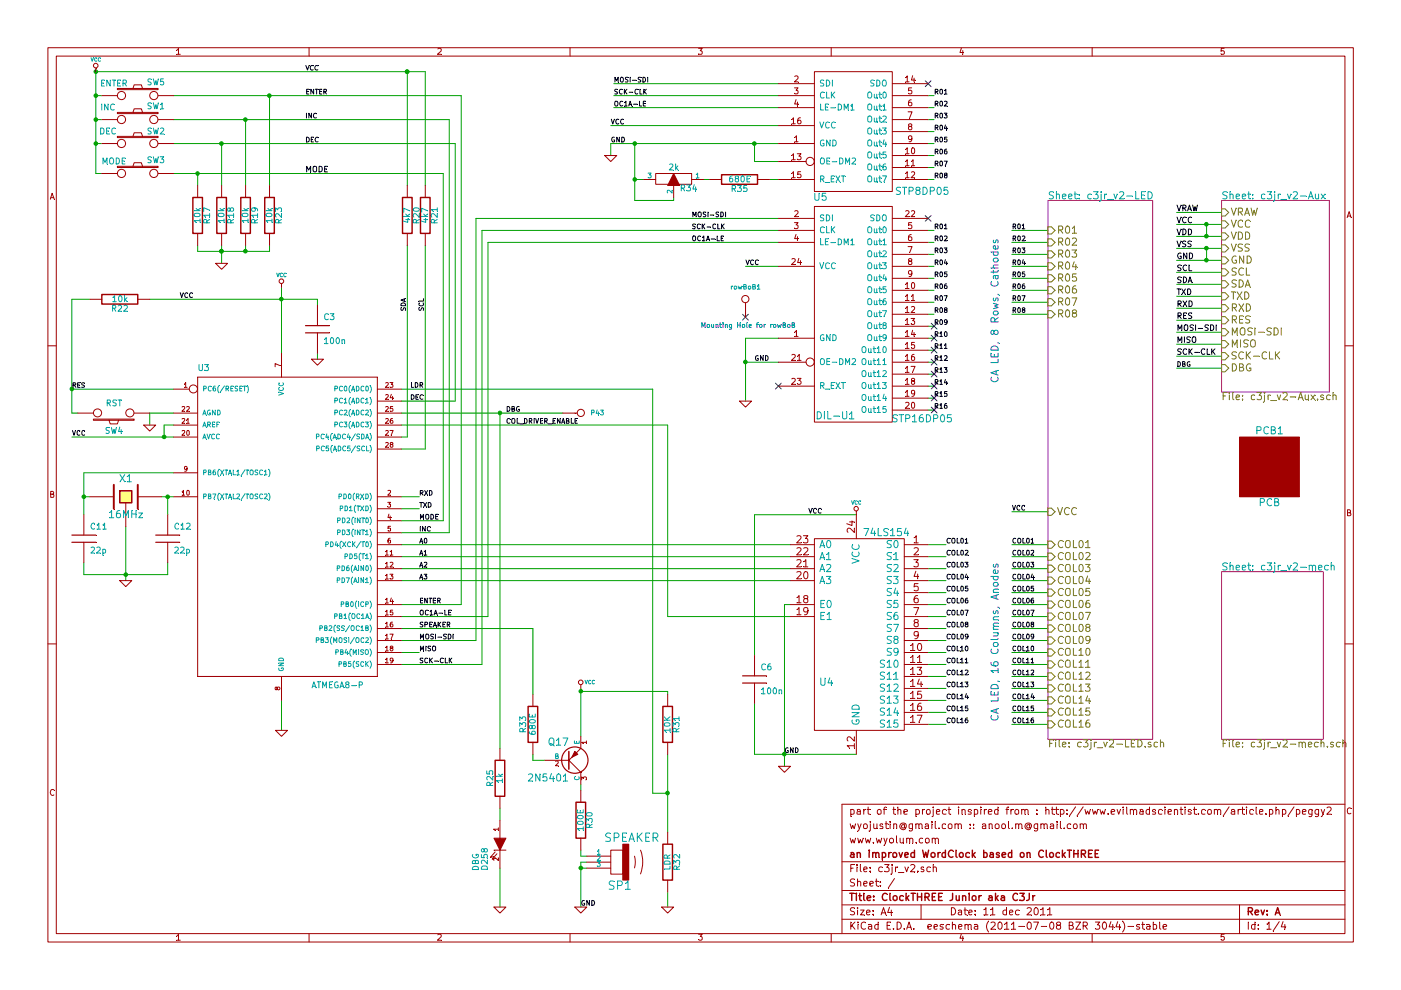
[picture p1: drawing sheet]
EESchema Schematic File Version 2  date Mon 12 Dec 2011 11:03:34 PM IST
LIBS:C3Jr_v2
LIBS:power
LIBS:c3jr_v2-cache
LIBS:c3jr_v2-cache
EELAYER 25  0
EELAYER END
$Descr A4 11700 8267
encoding utf-8
Sheet 1 4
Title "ClockTHREE Junior aka C3Jr"
Date "11 dec 2011"
Rev "A"
Comp "an improved WordClock based on ClockTHREE"
Comment1 "www.wyolum.com"
Comment2 "wyojustin@gmail.com :: anool.m@gmail.com"
Comment3 "part of the project inspired from : http://www.evilmadscientist.com/article.php/peggy2"
Comment4 ""
$EndDescr
Text Label 9825 3075 0    40   ~ 0
DBG
Wire Wire Line
	10200 3075 9825 3075
Connection ~ 1050 4800
Wire Wire Line
	1400 4700 1400 4800
Connection ~ 700  4150
Wire Wire Line
	700  4300 700  3950
Connection ~ 5300 1200
Wire Wire Line
	5300 1500 5375 1500
Wire Wire Line
	6500 1500 6425 1500
Wire Wire Line
	7800 1400 7750 1400
Wire Wire Line
	7800 1200 7750 1200
Wire Wire Line
	7800 1000 7750 1000
Wire Wire Line
	7800 800  7750 800 
Connection ~ 6300 1200
Wire Wire Line
	6300 1200 6300 1350
Wire Wire Line
	6300 1350 6500 1350
Wire Wire Line
	6500 1050 5100 1050
Wire Wire Line
	6500 800  5125 800 
Wire Wire Line
	5575 3550 5575 5150
Wire Wire Line
	5575 3550 3350 3550
Wire Wire Line
	3350 5450 3500 5450
Connection ~ 2250 800 
Wire Wire Line
	3850 800  3850 5050
Wire Wire Line
	3850 800  1450 800 
Connection ~ 2050 2100
Wire Wire Line
	2250 2100 1650 2100
Wire Wire Line
	2250 2100 2250 2050
Connection ~ 4850 7250
Wire Wire Line
	4850 7575 4850 7200
Wire Wire Line
	4850 7200 4900 7200
Connection ~ 10075 1875
Connection ~ 10075 1975
Wire Wire Line
	10075 1875 10075 1975
Wire Wire Line
	9825 2875 10200 2875
Wire Wire Line
	9825 2675 10200 2675
Wire Wire Line
	9825 2475 10200 2475
Wire Wire Line
	9825 2275 10200 2275
Wire Wire Line
	10200 2075 9825 2075
Wire Wire Line
	10200 1875 9825 1875
Wire Wire Line
	3850 5050 3350 5050
Wire Wire Line
	3350 4550 6600 4550
Wire Wire Line
	3350 4750 6600 4750
Wire Wire Line
	3800 3350 3800 1200
Wire Wire Line
	3800 3350 3350 3350
Wire Wire Line
	3700 4350 3700 1450
Wire Wire Line
	3700 4350 3350 4350
Wire Wire Line
	1250 2500 2650 2500
Connection ~ 4850 5775
Wire Wire Line
	4850 5775 5575 5775
Wire Wire Line
	5575 5775 5575 5800
Wire Wire Line
	5575 6300 5575 6950
Wire Wire Line
	4850 5750 4850 6150
Wire Wire Line
	4450 6300 4450 6350
Wire Wire Line
	4450 6350 4550 6350
Wire Wire Line
	4850 7100 4850 7150
Wire Wire Line
	4850 7150 4900 7150
Wire Wire Line
	6600 4850 3350 4850
Wire Wire Line
	3350 4150 3500 4150
Connection ~ 1370 3650
Wire Wire Line
	1370 3650 1370 3550
Wire Wire Line
	1370 3550 1450 3550
Wire Wire Line
	6550 6400 6550 5050
Wire Wire Line
	600  3650 1450 3650
Wire Wire Line
	3350 5150 4075 5150
Wire Wire Line
	4075 5150 4075 2025
Wire Wire Line
	3350 5350 3975 5350
Wire Wire Line
	3975 5350 3975 1825
Wire Wire Line
	8750 2525 8450 2525
Wire Wire Line
	8450 2325 8750 2325
Wire Wire Line
	8750 2125 8450 2125
Wire Wire Line
	8750 1925 8450 1925
Wire Wire Line
	8450 5950 8750 5950
Wire Wire Line
	8450 5750 8750 5750
Wire Wire Line
	8450 5550 8750 5550
Wire Wire Line
	8450 5350 8750 5350
Wire Wire Line
	8450 5150 8750 5150
Wire Wire Line
	8450 4950 8750 4950
Wire Wire Line
	8450 4750 8750 4750
Wire Wire Line
	8450 4550 8750 4550
Wire Wire Line
	2650 2950 2650 3000
Wire Wire Line
	7800 3425 7750 3425
Wire Wire Line
	7800 3225 7750 3225
Wire Wire Line
	7800 3025 7750 3025
Wire Wire Line
	7800 2825 7750 2825
Wire Wire Line
	7800 2625 7750 2625
Wire Wire Line
	7800 2425 7750 2425
Wire Wire Line
	7800 2225 7750 2225
Wire Wire Line
	7800 2025 7750 2025
Wire Wire Line
	7900 6050 7750 6050
Wire Wire Line
	7900 5850 7750 5850
Wire Wire Line
	7900 5650 7750 5650
Wire Wire Line
	7900 5450 7750 5450
Wire Wire Line
	7900 5250 7750 5250
Wire Wire Line
	7900 5050 7750 5050
Wire Wire Line
	7900 4850 7750 4850
Wire Wire Line
	7900 4650 7750 4650
Wire Wire Line
	3550 2050 3550 3750
Wire Wire Line
	4175 6750 4175 6850
Wire Wire Line
	3975 1825 6500 1825
Wire Wire Line
	6500 2225 6225 2225
Connection ~ 6225 3025
Wire Wire Line
	6500 3025 6225 3025
Wire Wire Line
	800  1450 800  600 
Wire Wire Line
	1650 1550 1650 1450
Connection ~ 800  600 
Connection ~ 800  1000
Wire Wire Line
	1450 3250 600  3250
Wire Wire Line
	750  2500 600  2500
Wire Wire Line
	800  1000 850  1000
Wire Wire Line
	1450 1000 3750 1000
Wire Wire Line
	3550 1550 3550 600 
Wire Wire Line
	3550 3750 3350 3750
Wire Wire Line
	2350 2950 2350 2400
Wire Wire Line
	700  4150 750  4150
Wire Wire Line
	2350 5850 2350 6100
Connection ~ 2050 1000
Wire Wire Line
	1850 2050 1850 2200
Wire Wire Line
	2050 2050 2050 2100
Wire Wire Line
	1850 1550 1850 1200
Wire Wire Line
	2050 1550 2050 1000
Connection ~ 1850 2100
Connection ~ 1850 1200
Wire Wire Line
	1450 3450 1250 3450
Wire Wire Line
	1250 3450 1250 3550
Wire Wire Line
	1450 4150 1350 4150
Wire Wire Line
	700  3950 1450 3950
Connection ~ 2350 2500
Wire Wire Line
	4175 7250 4175 7575
Wire Wire Line
	3350 3650 3400 3650
Wire Wire Line
	3400 3650 3400 2050
Wire Wire Line
	3400 1550 3400 600 
Connection ~ 3400 600 
Wire Wire Line
	3800 1200 1450 1200
Wire Wire Line
	850  1200 800  1200
Wire Wire Line
	600  2500 600  3450
Wire Wire Line
	600  3450 650  3450
Connection ~ 600  3250
Wire Wire Line
	3750 1000 3750 4450
Wire Wire Line
	1650 2100 1650 2050
Connection ~ 1850 2100
Wire Wire Line
	800  1450 850  1450
Connection ~ 800  1200
Wire Wire Line
	3700 1450 1450 1450
Connection ~ 1650 1450
Wire Wire Line
	6500 2825 6225 2825
Wire Wire Line
	6500 1925 4025 1925
Wire Wire Line
	4075 2025 6500 2025
Wire Wire Line
	6550 5050 6600 5050
Connection ~ 3400 600 
Wire Wire Line
	3550 600  800  600 
Wire Wire Line
	7900 4550 7750 4550
Wire Wire Line
	7900 4750 7750 4750
Wire Wire Line
	7900 4950 7750 4950
Wire Wire Line
	7900 5150 7750 5150
Wire Wire Line
	7900 5350 7750 5350
Wire Wire Line
	7900 5550 7750 5550
Wire Wire Line
	7900 5750 7750 5750
Wire Wire Line
	7900 5950 7750 5950
Wire Wire Line
	7800 1925 7750 1925
Wire Wire Line
	7800 2125 7750 2125
Wire Wire Line
	7800 2325 7750 2325
Wire Wire Line
	7800 2525 7750 2525
Wire Wire Line
	7800 2725 7750 2725
Wire Wire Line
	7800 2925 7750 2925
Wire Wire Line
	7800 3125 7750 3125
Wire Wire Line
	7800 3325 7750 3325
Wire Wire Line
	2650 2500 2650 2550
Wire Wire Line
	8450 4275 8750 4275
Wire Wire Line
	8450 4650 8750 4650
Wire Wire Line
	8450 4850 8750 4850
Wire Wire Line
	8450 5050 8750 5050
Wire Wire Line
	8450 5250 8750 5250
Wire Wire Line
	8450 5450 8750 5450
Wire Wire Line
	8450 5650 8750 5650
Wire Wire Line
	8450 5850 8750 5850
Wire Wire Line
	8450 6050 8750 6050
Wire Wire Line
	8750 2025 8450 2025
Wire Wire Line
	8750 2225 8450 2225
Wire Wire Line
	8750 2425 8450 2425
Wire Wire Line
	8750 2625 8450 2625
Wire Wire Line
	4025 1925 4025 5550
Wire Wire Line
	4025 5550 3350 5550
Wire Wire Line
	7150 4300 6300 4300
Wire Wire Line
	6300 4300 6300 5475
Wire Wire Line
	6300 5875 6300 6300
Wire Wire Line
	6300 6300 7150 6300
Connection ~ 6550 6300
Wire Wire Line
	1050 4850 1050 4400
Wire Wire Line
	3350 4250 3500 4250
Wire Wire Line
	4900 7250 4850 7250
Wire Wire Line
	4850 6600 4850 6550
Wire Wire Line
	3350 5250 4450 5250
Wire Wire Line
	4450 5250 4450 5800
Wire Wire Line
	5575 7450 5575 7575
Wire Wire Line
	3350 3250 5450 3250
Wire Wire Line
	5450 3250 5450 6625
Wire Wire Line
	5450 6625 5575 6625
Connection ~ 5575 6625
Wire Wire Line
	3750 4450 3350 4450
Wire Wire Line
	6600 4650 3350 4650
Wire Wire Line
	5575 5150 6600 5150
Wire Wire Line
	6225 2825 6225 3350
Wire Wire Line
	4700 3450 3350 3450
Wire Wire Line
	9825 1775 10200 1775
Wire Wire Line
	10200 1975 9825 1975
Wire Wire Line
	10200 2175 9825 2175
Wire Wire Line
	9825 2375 10200 2375
Wire Wire Line
	9825 2575 10200 2575
Wire Wire Line
	9825 2775 10200 2775
Wire Wire Line
	9825 2975 10200 2975
Wire Wire Line
	10075 2175 10075 2075
Connection ~ 10075 2175
Connection ~ 10075 2075
Wire Wire Line
	800  800  850  800 
Connection ~ 800  800 
Wire Wire Line
	2250 1550 2250 800 
Connection ~ 4175 3450
Wire Wire Line
	6500 700  5125 700 
Wire Wire Line
	6500 900  5125 900 
Wire Wire Line
	6500 1200 5100 1200
Wire Wire Line
	5100 1200 5100 1300
Wire Wire Line
	7750 900  7800 900 
Wire Wire Line
	7750 1100 7800 1100
Wire Wire Line
	7750 1300 7800 1300
Wire Wire Line
	7750 1500 7800 1500
Wire Wire Line
	5925 1500 5875 1500
Wire Wire Line
	5625 1650 5625 1675
Wire Wire Line
	5625 1675 5300 1675
Wire Wire Line
	5300 1675 5300 1200
Connection ~ 5300 1500
Wire Wire Line
	4175 6250 4175 3450
Wire Wire Line
	1400 4300 1400 4150
Connection ~ 1400 4150
Wire Wire Line
	1400 4800 700  4800
Wire Wire Line
	700  4800 700  4700
Text Label 4225 3450 0    40   ~ 0
DBG
$Comp
L PCB PCB1
U 1 1
P 10600 3900
F 0 "PCB1" H 10600 4200 60  0000 C CNN
F 1 "PCB" H 10600 3600 60  0000 C CNN
	1    10600 3900
	1    0    0    -1  
$EndComp
$Comp
L C C12
U 1 1
P 1400 4500
F 0 "C12" H 1450 4600 50  0000 L CNN
F 1 "22p" H 1450 4400 50  0000 L CNN
F 2 "cnp_3mm_disc" H 1400 4500 60  0001 C CNN
	1    1400 4500
	1    0    0    -1  
$EndComp
$Comp
L C C11
U 1 1
P 700 4500
F 0 "C11" H 750 4600 50  0000 L CNN
F 1 "22p" H 750 4400 50  0000 L CNN
F 2 "cnp_3mm_disc" H 700 4500 60  0001 C CNN
	1    700  4500
	1    0    0    -1  
$EndComp
Text Label 3500 5550 0    40   ~ 0
SCK-CLK
$Comp
L R R32
U 1 1
P 5575 7200
F 0 "R32" V 5655 7200 50  0000 C CNN
F 1 "LDR" V 5575 7200 50  0000 C CNN
F 2 "pin_strip_2" H 5575 7200 60  0001 C CNN
	1    5575 7200
	1    0    0    -1  
$EndComp
$Comp
L R R35
U 1 1
P 6175 1500
F 0 "R35" V 6255 1500 50  0000 C CNN
F 1 "680E" V 6175 1500 50  0000 C CNN
F 2 "RC03" H 6175 1500 60  0001 C CNN
	1    6175 1500
	0    1    1    0   
$EndComp
$Comp
L RVAR R34
U 1 1
P 5625 1500
F 0 "R34" V 5700 1625 50  0000 C CNN
F 1 "2k" V 5525 1500 50  0000 C CNN
F 2 "Pot-Var2" H 5625 1500 60  0001 C CNN
	1    5625 1500
	0    1    1    0   
$EndComp
$Comp
L GND #PWR01
U 1 1
P 5100 1300
F 0 "#PWR01" H 5100 1300 30  0001 C CNN
F 1 "GND" H 5100 1230 30  0001 C CNN
	1    5100 1300
	1    0    0    -1  
$EndComp
Text Label 7800 800  0    40   ~ 0
R01
Text Label 7800 900  0    40   ~ 0
R02
Text Label 7800 1000 0    40   ~ 0
R03
Text Label 7800 1100 0    40   ~ 0
R04
Text Label 7800 1200 0    40   ~ 0
R05
Text Label 7800 1300 0    40   ~ 0
R06
Text Label 7800 1400 0    40   ~ 0
R07
Text Label 7800 1500 0    40   ~ 0
R08
Text Label 5100 1200 0    40   ~ 0
GND
Text Label 5100 1050 0    40   ~ 0
VCC
Text Label 5125 700  0    40   ~ 0
MOSI-SDI
Text Label 5125 800  0    40   ~ 0
SCK-CLK
Text Label 5125 900  0    40   ~ 0
OC1A-LE
NoConn ~ 7750 700 
$Comp
L STP8DP05 U5
U 1 1
P 7150 1500
F 0 "U5" H 6850 1350 60  0000 C CNN
F 1 "STP8DP05" H 7700 1400 60  0000 C CNN
F 2 "dil_16-300_socket" H 7150 1500 60  0001 C CNN
	1    7150 1500
	1    0    0    -1  
$EndComp
NoConn ~ 7800 2725
NoConn ~ 7800 2825
NoConn ~ 7800 2925
NoConn ~ 7800 3025
NoConn ~ 7800 3125
NoConn ~ 7800 3225
NoConn ~ 7800 3325
NoConn ~ 7800 3425
Text Label 4225 3550 0    40   ~ 0
COL_DRIVER_ENABLE
$Sheet
S 8750 1675 875  4500
U 4C134896
F0 "c3jr_v2-LED" 60
F1 "c3jr_v2-LED.sch" 60
F2 "VCC" I L 8750 4275 60 
F3 "R08" I L 8750 2625 60 
F4 "R07" I L 8750 2525 60 
F5 "R06" I L 8750 2425 60 
F6 "R05" I L 8750 2325 60 
F7 "R04" I L 8750 2225 60 
F8 "R03" I L 8750 2125 60 
F9 "R02" I L 8750 2025 60 
F10 "R01" I L 8750 1925 60 
F11 "COL16" I L 8750 6050 60 
F12 "COL15" I L 8750 5950 60 
F13 "COL14" I L 8750 5850 60 
F14 "COL13" I L 8750 5750 60 
F15 "COL12" I L 8750 5650 60 
F16 "COL11" I L 8750 5550 60 
F17 "COL10" I L 8750 5450 60 
F18 "COL09" I L 8750 5350 60 
F19 "COL08" I L 8750 5250 60 
F20 "COL07" I L 8750 5150 60 
F21 "COL06" I L 8750 5050 60 
F22 "COL05" I L 8750 4950 60 
F23 "COL04" I L 8750 4850 60 
F24 "COL03" I L 8750 4750 60 
F25 "COL02" I L 8750 4650 60 
F26 "COL01" I L 8750 4550 60 
$EndSheet
NoConn ~ 7750 1825
$Sheet
S 10200 4775 850  1400
U 4D28241A
F0 "c3jr_v2-mech" 60
F1 "c3jr_v2-mech.sch" 60
$EndSheet
Text Notes 5850 2750 0    40   ~ 0
Mounting Hole for rowBoB
NoConn ~ 6225 2650
$Comp
L CONN_1 rowBoB1
U 1 1
P 6225 2500
F 0 "rowBoB1" V 6305 2500 40  0000 L CNN
F 1 "CONN_1" H 6225 2555 30  0001 C CNN
F 2 "vite_3mm" H 6225 2500 60  0001 C CNN
	1    6225 2500
	0    -1   -1   0   
$EndComp
Text Label 2550 800  0    40   ~ 0
ENTER
Text Label 3500 5050 0    40   ~ 0
ENTER
$Comp
L R R23
U 1 1
P 2250 1800
F 0 "R23" V 2330 1800 50  0000 C CNN
F 1 "10k" V 2250 1800 50  0000 C CNN
F 2 "RC03" H 2250 1800 60  0001 C CNN
	1    2250 1800
	1    0    0    -1  
$EndComp
$Comp
L SW_PUSH SW5
U 1 1
P 1150 800
F 0 "SW5" H 1300 910 50  0000 C CNN
F 1 "ENTER" H 950 900 50  0000 C CNN
F 2 "SW_PB_V" H 1150 800 60  0001 C CNN
F 3 "http://industrial.panasonic.com/www-data/pdf/ATK0000/ATK0000CE32.pdf" H 1150 800 60  0001 C CNN
F 4 "P10884S-ND" H 1150 800 60  0001 C CNN "DigiKey"
	1    1150 800 
	1    0    0    -1  
$EndComp
Text Label 3500 5250 0    40   ~ 0
SPEAKER
Text Label 3425 3250 0    40   ~ 0
LDR
NoConn ~ 6500 3225
Text Label 3500 4550 0    40   ~ 0
A0
Text Label 3500 4650 0    40   ~ 0
A1
$Comp
L CONN_1 P43
U 1 1
P 4850 3450
F 0 "P43" H 4930 3450 40  0000 L CNN
F 1 "CONN_1" H 4850 3505 30  0001 C CNN
F 2 "Pad01" H 4850 3450 60  0001 C CNN
	1    4850 3450
	1    0    0    -1  
$EndComp
$Comp
L GND #PWR02
U 1 1
P 5575 7575
F 0 "#PWR02" H 5575 7575 30  0001 C CNN
F 1 "GND" H 5575 7505 30  0001 C CNN
	1    5575 7575
	1    0    0    -1  
$EndComp
$Comp
L VCC #PWR03
U 1 1
P 4850 5750
F 0 "#PWR03" H 4850 5850 30  0001 C CNN
F 1 "VCC" H 4925 5800 30  0000 C CNN
	1    4850 5750
	1    0    0    -1  
$EndComp
$Comp
L R R33
U 1 1
P 4450 6050
F 0 "R33" V 4530 6050 50  0000 C CNN
F 1 "680E" V 4450 6050 50  0000 C CNN
F 2 "RC03" H 4450 6050 60  0001 C CNN
	1    4450 6050
	-1   0    0    1   
$EndComp
$Comp
L PNP Q17
U 1 1
P 4750 6350
F 0 "Q17" H 4750 6200 60  0000 R CNN
F 1 "2N5401" H 4750 6500 60  0000 R CNN
F 2 "to92_2N5401" H 4750 6350 60  0001 C CNN
F 3 "http://www.onsemi.com/pub_link/Collateral/2N5401-D.PDF" H 4750 6350 60  0001 C CNN
F 4 "2N5401RLRAGOSCT-ND" H 4750 6350 60  0001 C CNN "DigiKey"
	1    4750 6350
	1    0    0    1   
$EndComp
Text Label 5775 2025 0    40   ~ 0
OC1A-LE
Text Label 5775 1925 0    40   ~ 0
SCK-CLK
Text Label 5775 1825 0    40   ~ 0
MOSI-SDI
$Comp
L STP16DP05 DIL-U1
U 1 1
P 7150 2625
F 0 "DIL-U1" H 6975 1775 60  0000 C CNN
F 1 "STP16DP05" H 7700 1750 60  0000 C CNN
F 2 "SCK-24_600_ELL" H 7150 2625 60  0001 C CNN
F 3 "http://search.digikey.com/scripts/DkSearch/dksus.dll?Detail&name=497-5975-1-ND" H 7150 2625 60  0001 C CNN
F 4 "497-5975-1-ND" H 7150 2625 60  0001 C CNN "DigiKey"
	1    7150 2625
	1    0    0    -1  
$EndComp
$Comp
L R R31
U 1 1
P 5575 6050
F 0 "R31" V 5500 6050 50  0000 C CNN
F 1 "10K" V 5575 6050 50  0000 C CNN
F 2 "RC03" H 5575 6050 60  0001 C CNN
	1    5575 6050
	-1   0    0    1   
$EndComp
$Comp
L VCC #PWR04
U 1 1
P 7150 4300
F 0 "#PWR04" H 7150 4400 30  0001 C CNN
F 1 "VCC" H 7150 4400 30  0000 C CNN
	1    7150 4300
	1    0    0    -1  
$EndComp
Text Label 4850 7575 0    40   ~ 0
GND
$Comp
L GND #PWR05
U 1 1
P 4850 7575
F 0 "#PWR05" H 4850 7575 30  0001 C CNN
F 1 "GND" H 4850 7505 30  0001 C CNN
	1    4850 7575
	1    0    0    -1  
$EndComp
$Comp
L R R30
U 1 1
P 4850 6850
F 0 "R30" V 4775 6850 50  0000 C CNN
F 1 "100E" V 4850 6850 50  0000 C CNN
F 2 "RC03" H 4850 6850 60  0001 C CNN
	1    4850 6850
	-1   0    0    1   
$EndComp
$Comp
L SPEAKER SP1
U 1 1
P 5200 7200
F 0 "SP1" H 5175 7000 70  0000 C CNN
F 1 "SPEAKER" H 5275 7400 70  0000 C CNN
F 2 "Speaker" H 5200 7200 60  0001 C CNN
F 3 "http://products.cui.com/GetSpecForDigiKey.aspx?MFGNum=CEM-14R06CT" H 5200 7200 60  0001 C CNN
F 4 "102-1169-ND" H 5200 7200 60  0001 C CNN "DigiKey"
	1    5200 7200
	1    0    0    -1  
$EndComp
Text Label 600  3650 0    40   ~ 0
VCC
Text Label 1500 2500 0    40   ~ 0
VCC
Text Label 6550 6300 0    40   ~ 0
GND
Text Label 6300 3025 0    40   ~ 0
GND
Text Label 6225 2225 0    40   ~ 0
VCC
Text Label 6750 4300 0    40   ~ 0
VCC
Text Label 3500 4850 0    40   ~ 0
A3
Text Label 3500 4750 0    40   ~ 0
A2
Text Label 3500 4350 0    40   ~ 0
MODE
Text Label 8450 2625 0    40   ~ 0
R08
Text Label 8450 2525 0    40   ~ 0
R07
Text Label 8450 2425 0    40   ~ 0
R06
Text Label 8450 2325 0    40   ~ 0
R05
Text Label 8450 2225 0    40   ~ 0
R04
Text Label 8450 2125 0    40   ~ 0
R03
Text Label 8450 2025 0    40   ~ 0
R02
Text Label 8450 1925 0    40   ~ 0
R01
Text Label 8450 6050 0    40   ~ 0
COL16
Text Label 8450 5950 0    40   ~ 0
COL15
Text Label 8450 5850 0    40   ~ 0
COL14
Text Label 8450 5750 0    40   ~ 0
COL13
Text Label 8450 5650 0    40   ~ 0
COL12
Text Label 8450 5550 0    40   ~ 0
COL11
Text Label 8450 5450 0    40   ~ 0
COL10
Text Label 8450 5350 0    40   ~ 0
COL09
Text Label 8450 5250 0    40   ~ 0
COL08
Text Label 8450 5150 0    40   ~ 0
COL07
Text Label 8450 5050 0    40   ~ 0
COL06
Text Label 8450 4950 0    40   ~ 0
COL05
Text Label 8450 4850 0    40   ~ 0
COL04
Text Label 8450 4750 0    40   ~ 0
COL03
Text Label 8450 4650 0    40   ~ 0
COL02
Text Label 8450 4550 0    40   ~ 0
COL01
Text Label 8450 4275 0    40   ~ 0
VCC
$Comp
L GND #PWR06
U 1 1
P 2650 3000
F 0 "#PWR06" H 2650 3000 30  0001 C CNN
F 1 "GND" H 2650 2930 30  0001 C CNN
	1    2650 3000
	1    0    0    -1  
$EndComp
$Comp
L C C3
U 1 1
P 2650 2750
F 0 "C3" H 2700 2850 50  0000 L CNN
F 1 "100n" H 2700 2650 50  0000 L CNN
F 2 "C2" H 2650 2750 60  0001 C CNN
	1    2650 2750
	1    0    0    -1  
$EndComp
Text Label 7800 3425 0    40   ~ 0
R16
Text Label 7800 3325 0    40   ~ 0
R15
Text Label 7800 3225 0    40   ~ 0
R14
Text Label 7800 3125 0    40   ~ 0
R13
Text Label 7800 3025 0    40   ~ 0
R12
Text Label 7800 2925 0    40   ~ 0
R11
Text Label 7800 2825 0    40   ~ 0
R10
Text Label 7800 2725 0    40   ~ 0
R09
Text Label 7800 2625 0    40   ~ 0
R08
Text Label 7800 2525 0    40   ~ 0
R07
Text Label 7800 2425 0    40   ~ 0
R06
Text Label 7800 2325 0    40   ~ 0
R05
Text Label 7800 2225 0    40   ~ 0
R04
Text Label 7800 2125 0    40   ~ 0
R03
Text Label 7800 2025 0    40   ~ 0
R02
Text Label 7800 1925 0    40   ~ 0
R01
Text Label 7900 6050 0    40   ~ 0
COL16
Text Label 7900 5950 0    40   ~ 0
COL15
Text Label 7900 5850 0    40   ~ 0
COL14
Text Label 7900 5750 0    40   ~ 0
COL13
Text Label 7900 5650 0    40   ~ 0
COL12
Text Label 7900 5550 0    40   ~ 0
COL11
Text Label 7900 5450 0    40   ~ 0
COL10
Text Label 7900 5350 0    40   ~ 0
COL09
Text Label 7900 5250 0    40   ~ 0
COL08
Text Label 7900 5150 0    40   ~ 0
COL07
Text Label 7900 5050 0    40   ~ 0
COL06
Text Label 7900 4950 0    40   ~ 0
COL05
Text Label 7900 4850 0    40   ~ 0
COL04
Text Label 7900 4750 0    40   ~ 0
COL03
Text Label 7900 4650 0    40   ~ 0
COL02
Text Label 7900 4550 0    40   ~ 0
COL01
Text Label 3500 5150 0    40   ~ 0
OC1A-LE
Text Label 9825 2675 0    47   ~ 0
RES
Text Label 9825 2475 0    47   ~ 0
TXD
Text Label 9825 2575 0    47   ~ 0
RXD
Text Label 9825 2775 0    47   ~ 0
MOSI-SDI
Text Label 9825 2875 0    47   ~ 0
MISO
Text Label 9825 1975 0    47   ~ 0
VDD
Text Label 9825 1875 0    47   ~ 0
VCC
Text Label 3500 5350 0    40   ~ 0
MOSI-SDI
Text Label 3500 5450 0    40   ~ 0
MISO
$Comp
L C C6
U 1 1
P 6300 5675
F 0 "C6" H 6350 5775 50  0000 L CNN
F 1 "100n" H 6350 5575 50  0000 L CNN
F 2 "C2" H 6300 5675 60  0001 C CNN
	1    6300 5675
	1    0    0    -1  
$EndComp
$Comp
L GND #PWR07
U 1 1
P 6550 6400
F 0 "#PWR07" H 6550 6400 30  0001 C CNN
F 1 "GND" H 6550 6330 30  0001 C CNN
	1    6550 6400
	1    0    0    -1  
$EndComp
$Comp
L GND #PWR08
U 1 1
P 6225 3350
F 0 "#PWR08" H 6225 3350 30  0001 C CNN
F 1 "GND" H 6225 3280 30  0001 C CNN
	1    6225 3350
	1    0    0    -1  
$EndComp
Text Notes 8350 6025 1    60   ~ 0
CA LED, 16 Columns, Anodes
Text Notes 8350 3200 1    60   ~ 0
CA LED, 8 Rows, Cathodes
$Comp
L 74LS154 U4
U 1 1
P 7150 5350
F 0 "U4" H 6900 5000 60  0000 C CNN
F 1 "74LS154" H 7400 6250 60  0000 C CNN
F 2 "DIP-24__600_ELL" H 7150 5350 60  0001 C CNN
F 3 "http://media.digikey.com/pdf/Data%20Sheets/Texas%20Instruments%20PDFs/SN74154.pdf" H 7150 5350 60  0001 C CNN
F 4 "296-8757-5-ND" H 7150 5350 60  0001 C CNN "DigiKey"
	1    7150 5350
	1    0    0    -1  
$EndComp
Text Label 600  3250 0    39   ~ 0
RES
Text Label 2550 1450 0    47   ~ 0
MODE
$Comp
L R R17
U 1 1
P 1650 1800
F 0 "R17" V 1730 1800 50  0000 C CNN
F 1 "10k" V 1650 1800 50  0000 C CNN
F 2 "RC03" H 1650 1800 60  0001 C CNN
	1    1650 1800
	1    0    0    -1  
$EndComp
Text Label 3425 3350 0    39   ~ 0
DEC
Text Label 3500 4450 0    39   ~ 0
INC
$Comp
L SW_PUSH SW3
U 1 1
P 1150 1450
F 0 "SW3" H 1300 1560 50  0000 C CNN
F 1 "MODE" H 950 1550 50  0000 C CNN
F 2 "SW_PB_V" H 1150 1450 60  0001 C CNN
F 3 "http://industrial.panasonic.com/www-data/pdf/ATK0000/ATK0000CE32.pdf" H 1150 1450 60  0001 C CNN
F 4 "P10884S-ND" H 1150 1450 60  0001 C CNN "DigiKey"
	1    1150 1450
	1    0    0    -1  
$EndComp
$Comp
L SW_PUSH SW4
U 1 1
P 950 3450
F 0 "SW4" H 950 3600 50  0000 C CNN
F 1 "RST" H 950 3370 50  0000 C CNN
F 2 "SW_PB_V" H 950 3450 60  0001 C CNN
F 3 "http://industrial.panasonic.com/www-data/pdf/ATK0000/ATK0000CE32.pdf" H 950 3450 60  0001 C CNN
F 4 "P10884S-ND" H 950 3450 60  0001 C CNN "DigiKey"
	1    950  3450
	-1   0    0    1   
$EndComp
$Comp
L SW_PUSH SW2
U 1 1
P 1150 1200
F 0 "SW2" H 1300 1300 50  0000 C CNN
F 1 "DEC" H 900 1300 50  0000 C CNN
F 2 "SW_PB_V" H 1150 1200 60  0001 C CNN
F 3 "http://industrial.panasonic.com/www-data/pdf/ATK0000/ATK0000CE32.pdf" H 1150 1200 60  0001 C CNN
F 4 "P10884S-ND" H 1150 1200 60  0001 C CNN "DigiKey"
	1    1150 1200
	1    0    0    -1  
$EndComp
$Comp
L SW_PUSH SW1
U 1 1
P 1150 1000
F 0 "SW1" H 1300 1110 50  0000 C CNN
F 1 "INC" H 900 1100 50  0000 C CNN
F 2 "SW_PB_V" H 1150 1000 60  0001 C CNN
F 3 "http://industrial.panasonic.com/www-data/pdf/ATK0000/ATK0000CE32.pdf" H 1150 1000 60  0001 C CNN
F 4 "P10884S-ND" H 1150 1000 60  0001 C CNN "DigiKey"
	1    1150 1000
	1    0    0    -1  
$EndComp
Text Label 2550 600  0    39   ~ 0
VCC
$Comp
L R R20
U 1 1
P 3400 1800
F 0 "R20" V 3480 1800 50  0000 C CNN
F 1 "4k7" V 3400 1800 50  0000 C CNN
F 2 "RC03" H 3400 1800 60  0001 C CNN
	1    3400 1800
	1    0    0    -1  
$EndComp
$Comp
L R R21
U 1 1
P 3550 1800
F 0 "R21" V 3630 1800 50  0000 C CNN
F 1 "4k7" V 3550 1800 50  0000 C CNN
F 2 "RC03" H 3550 1800 60  0001 C CNN
	1    3550 1800
	1    0    0    -1  
$EndComp
Text Label 9825 2375 0    47   ~ 0
SDA
Text Label 9825 2275 0    47   ~ 0
SCL
Text Label 3400 2600 1    39   ~ 0
SDA
Text Label 3550 2600 1    39   ~ 0
SCL
Text Label 9825 1775 0    47   ~ 0
VRAW
Text Label 9825 2075 0    47   ~ 0
VSS
Text Label 9825 2175 0    47   ~ 0
GND
Text Label 9825 2975 0    47   ~ 0
SCK-CLK
Text Label 3500 4250 0    39   ~ 0
TXD
Text Label 3500 4150 0    39   ~ 0
RXD
$Sheet
S 10200 1675 900  1600
U 4B3F1092
F0 "c3jr_v2-Aux" 60
F1 "c3jr_v2-Aux.sch" 60
F2 "GND" I L 10200 2175 60 
F3 "VSS" I L 10200 2075 60 
F4 "SCL" I L 10200 2275 60 
F5 "SDA" I L 10200 2375 60 
F6 "MISO" I L 10200 2875 60 
F7 "RXD" I L 10200 2575 60 
F8 "TXD" I L 10200 2475 60 
F9 "RES" I L 10200 2675 60 
F10 "VDD" I L 10200 1975 60 
F11 "VCC" I L 10200 1875 60 
F12 "VRAW" I L 10200 1775 60 
F13 "SCK-CLK" I L 10200 2975 60 
F14 "MOSI-SDI" I L 10200 2775 60 
F15 "DBG" I L 10200 3075 60 
$EndSheet
Text Label 2550 1000 0    39   ~ 0
INC
Text Label 2550 1200 0    39   ~ 0
DEC
$Comp
L GND #PWR09
U 1 1
P 2350 6100
F 0 "#PWR09" H 2350 6100 30  0001 C CNN
F 1 "GND" H 2350 6030 30  0001 C CNN
	1    2350 6100
	1    0    0    -1  
$EndComp
$Comp
L GND #PWR010
U 1 1
P 4175 7575
F 0 "#PWR010" H 4175 7575 30  0001 C CNN
F 1 "GND" H 4175 7505 30  0001 C CNN
	1    4175 7575
	1    0    0    -1  
$EndComp
$Comp
L VCC #PWR011
U 1 1
P 2350 2400
F 0 "#PWR011" H 2350 2500 30  0001 C CNN
F 1 "VCC" H 2350 2500 30  0000 C CNN
	1    2350 2400
	1    0    0    -1  
$EndComp
$Comp
L GND #PWR012
U 1 1
P 1250 3550
F 0 "#PWR012" H 1250 3550 30  0001 C CNN
F 1 "GND" H 1250 3480 30  0001 C CNN
	1    1250 3550
	1    0    0    -1  
$EndComp
$Comp
L GND #PWR013
U 1 1
P 1050 4850
F 0 "#PWR013" H 1050 4850 30  0001 C CNN
F 1 "GND" H 1050 4780 30  0001 C CNN
	1    1050 4850
	1    0    0    -1  
$EndComp
$Comp
L VCC #PWR014
U 1 1
P 800 600
F 0 "#PWR014" H 800 700 30  0001 C CNN
F 1 "VCC" H 800 700 30  0000 C CNN
	1    800  600 
	1    0    0    -1  
$EndComp
$Comp
L GND #PWR015
U 1 1
P 1850 2200
F 0 "#PWR015" H 1850 2200 30  0001 C CNN
F 1 "GND" H 1850 2130 30  0001 C CNN
	1    1850 2200
	1    0    0    -1  
$EndComp
$Comp
L R R19
U 1 1
P 2050 1800
F 0 "R19" V 2130 1800 50  0000 C CNN
F 1 "10k" V 2050 1800 50  0000 C CNN
F 2 "RC03" H 2050 1800 60  0001 C CNN
	1    2050 1800
	1    0    0    -1  
$EndComp
$Comp
L R R18
U 1 1
P 1850 1800
F 0 "R18" V 1930 1800 50  0000 C CNN
F 1 "10k" V 1850 1800 50  0000 C CNN
F 2 "RC03" H 1850 1800 60  0001 C CNN
	1    1850 1800
	1    0    0    -1  
$EndComp
$Comp
L LED D258
U 1 1
P 4175 7050
F 0 "D258" H 4300 6925 50  0000 C CNN
F 1 "DBG" H 4325 6850 50  0000 C CNN
F 2 "led_5mm_blue" H 4175 7050 60  0001 C CNN
	1    4175 7050
	0    1    1    0   
$EndComp
$Comp
L R R25
U 1 1
P 4175 6500
F 0 "R25" V 4255 6500 50  0000 C CNN
F 1 "1k" V 4175 6500 50  0000 C CNN
F 2 "RC03" H 4175 6500 60  0001 C CNN
	1    4175 6500
	-1   0    0    1   
$EndComp
$Comp
L R R22
U 1 1
P 1000 2500
F 0 "R22" V 1080 2500 50  0000 C CNN
F 1 "10k" V 1000 2500 50  0000 C CNN
F 2 "RC03" H 1000 2500 60  0001 C CNN
	1    1000 2500
	0    1    1    0   
$EndComp
$Comp
L CRYSTAL X1
U 1 1
P 1050 4150
F 0 "X1" H 1050 4300 60  0000 C CNN
F 1 "16MHz" H 1050 4000 60  0000 C CNN
F 2 "XTAL" H 1050 4150 60  0001 C CNN
F 3 "http://search.murata.co.jp/Ceramy/image/img/w_hinm/L0430E.pdf" H 1050 4150 60  0001 C CNN
F 4 "490-1214-ND" H 1050 4150 60  0001 C CNN "DigiKey"
	1    1050 4150
	1    0    0    -1  
$EndComp
$Comp
L ATMEGA8-P U3
U 1 1
P 2350 4350
F 0 "U3" H 1650 5600 50  0000 L BNN
F 1 "ATMEGA8-P" H 2600 2950 50  0000 L BNN
F 2 "dil_28-300_socket" H 2850 2875 50  0001 C CNN
	1    2350 4350
	1    0    0    -1  
$EndComp
$EndSCHEMATC
